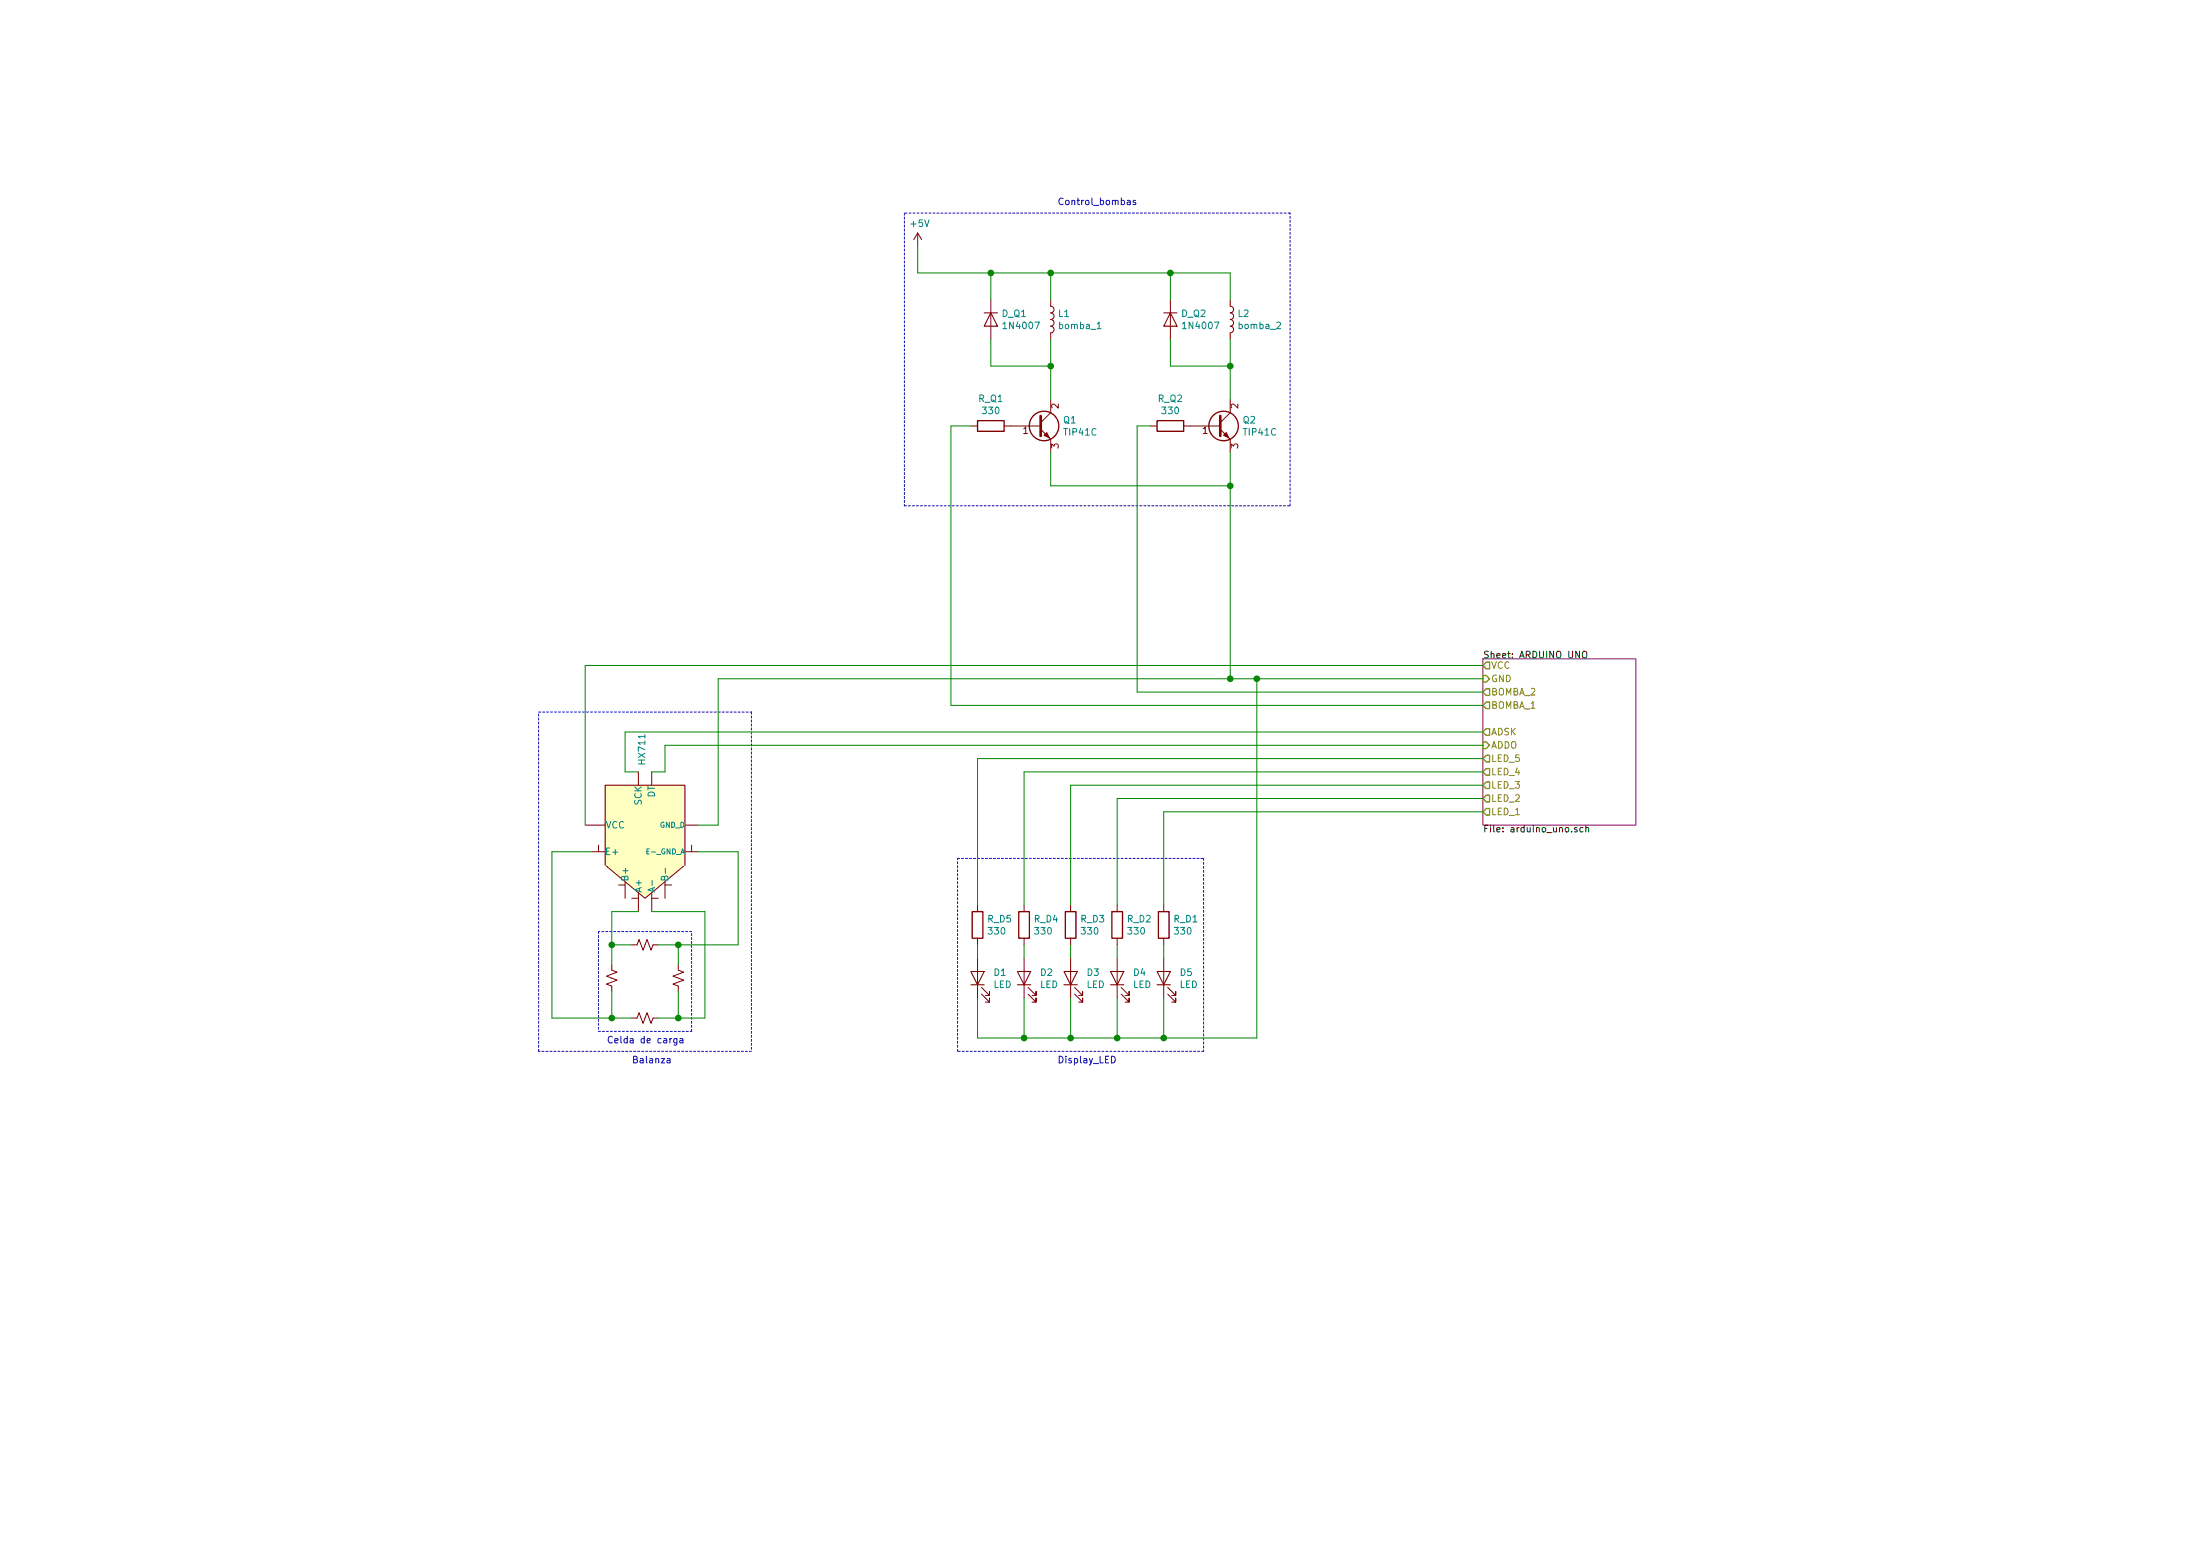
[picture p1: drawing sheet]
<svg xmlns="http://www.w3.org/2000/svg" width="420mm" height="297mm" viewBox="0 0 420 297" stroke-linecap="round" stroke-linejoin="round" font-family="sans-serif">
<path d="M283.2 125.8h29.2v31.7h-29.2z" fill="none" stroke="#840084" stroke-width=".19"/>
<path d="M302.3 124.5l.2-.2a.44 .44 0 0 1 .5 .5v.6l-.5 .2-.2-.2zM301.2 158h-.3l-.2 .2 .1 .1 .4 .2v.3h-.5M302.3 158h-.3l-.3 .2 .1 .6h.5M302.9 158.1l.1-.1h.4v.8M302.9 157.5v1.3" fill="none" stroke="#000" stroke-width=".19"/>
<path d="M283.2 128.9h.6l.7 .7-.7 .6h-.6zM283.8 139.1h.7v1.3h-.7l-.6-.7zM283.8 134h.7v1.3h-.7l-.6-.6zM283.8 131.5h.7v1.3h-.7l-.6-.7zM283.8 126.4h.7v1.3h-.7l-.6-.7zM283.2 141.6h.6l.7 .7-.7 .6h-.6zM283.8 154.3h.7v1.3h-.7l-.6-.6zM283.8 151.8h.7v1.3h-.7l-.6-.7zM283.8 149.3h.7v1.2h-.7l-.6-.6zM283.8 146.7h.7v1.3h-.7l-.6-.6zM283.8 144.2h.7v1.3h-.7l-.6-.7z" fill="none" stroke="#848400" stroke-width=".25"/>
<g fill="none" stroke="#840000" stroke-width=".2">
<path d="M188 59.7h2.5M189.2 59.7l1.3 2.6h-2.5zM222.2 59.7h2.6M223.5 59.7l1.3 2.6h-2.6zM185.4 185.5h2.6l-1.3 2.5zM185.4 188h2.6M194.3 185.5h2.5l-1.2 2.5zM194.3 188h2.5M203.2 185.5h2.5l-1.2 2.5zM203.2 188h2.5M212.1 185.5h2.5l-1.2 2.5zM212.1 188h2.5"/>
<path d="M221 185.5h2.5l-1.3 2.5zM221 188h2.5"/>
</g>
<g fill="none" stroke="#840000" stroke-width=".19">
<path d="M175.3 44.5l-.8 1.3M175.3 44.5v2.5M175.3 44.5l.7 1.3M189.2 57.2v7.6M200.7 57.2v1.3a.63 .63 0 0 1 .6 .6 .63 .63 0 0 1-.6 .6 .63 .63 0 0 1 .6 .7 .63 .63 0 0 1-.6 .6 .63 .63 0 0 1 .6 .6 .63 .63 0 0 1-.6 .7 .63 .63 0 0 1 .6 .6 .63 .63 0 0 1-.6 .6v1.3M223.5 57.2v7.6M234.9 57.2v1.3a.63 .63 0 0 1 .7 .6 .63 .63 0 0 1-.7 .6 .63 .63 0 0 1 .7 .7 .63 .63 0 0 1-.7 .6 .63 .63 0 0 1 .7 .6 .63 .63 0 0 1-.7 .7 .63 .63 0 0 1 .7 .6 .63 .63 0 0 1-.7 .6v1.3M200.7 76.2v2.6l-1.9 1.9M234.9 76.2v2.6l-1.9 1.9M185.4 81.3h1.3M191.8 81.3h7M198.8 82l1.9 1.9v2.5"/>
<path d="M219.7 81.3h1.3M226.1 81.3h6.9M233 82l1.9 1.9v2.5M111.8 157.5h3.8M115.6 149.9h15.2v15.2l-7.6 6.4-7.6-6.4zM121.9 147.4v2.5M124.5 147.4v2.5M130.9 157.5h2.4M113 162.6h2.5M114.3 161.3v1.3M118.1 168.9h1.3M119.4 168.4v3.1"/>
<path d="M120.6 171.5h1.3M121.9 170.5v3.5M124.5 171.5h1.2M124.5 170.5v3.5M127 168.9h1.3M127 168.4v3.1M130.9 162.6h2.4M132.1 161.3v1.3M186.7 172.8v1.2M186.7 179.1v1.3M195.6 172.8v1.2M195.6 179.1v1.3"/>
<path d="M204.5 172.8v1.2M204.5 179.1v1.3M213.4 172.8v1.2M213.4 179.1v1.3M222.2 172.8v1.2M222.2 179.1v1.3M116.8 184.2v1l1.1 .4-2.1 .7 2.1 .8-2.1 .8 1 .4v1M120.6 194.3h1.1l.3-1 .8 2.1 .8-2.1 .7 2.1 .4-1.1h1M120.6 180.4h1.1l.3-1 .8 2 .8-2 .7 2 .4-1h1M129.5 184.2v1l1.1 .4-2.1 .7 2.1 .8-2.1 .8 1 .4v1M186.7 182.9v7.6M187.5 189.8l1.5 1.5v-.8v.8h-.8"/>
<path d="M187.5 188.5l1.5 1.5v-.7v.7h-.8M195.6 182.9v7.6M196.3 189.8l1.6 1.5v-.8v.8h-.8M196.3 188.5l1.6 1.5v-.7v.7h-.8M204.5 182.9v7.6M205.2 189.8l1.6 1.5v-.8v.8h-.8M205.2 188.5l1.6 1.5v-.7v.7h-.8M213.4 182.9v7.6M214.1 189.8l1.5 1.5v-.8v.8h-.7M214.1 188.5l1.5 1.5v-.7v.7h-.7M222.2 182.9v7.6M223 189.8l1.5 1.5v-.8v.8h-.7"/>
<path d="M223 188.5l1.5 1.5v-.7v.7h-.7"/>
</g>
<g fill="#ffffc2" stroke="#ffffc2" stroke-width=".19">
<path d="M115.6 165.1h15.2l-7.6 6.4z"/>
<path d="M115.6 149.9h15.2v15.2h-15.2z"/>
</g>
<path d="M209.5 62.7h.8M124.5 168.1v.9M126.9 167.5l.2-.3 .3 .1 .2 .2v.5h-1.3l.1-.6 .2-.1 .2 .1 .1 .6M127.1 165.7v1" fill="none" stroke="#008484" stroke-width=".19"/>
<g fill="none" stroke="#840000" stroke-width=".25">
<path d="M186.7 80.3h5.1v2h-5.1zM221 80.3h5.1v2h-5.1zM185.7 174h2v5.1h-2zM194.6 174h2v5.1h-2zM203.5 174h2v5.1h-2zM212.3 174h2.1v5.1h-2.1zM221.2 174h2.1v5.1h-2.1z"/>
<circle cx="199.4" cy="81.3" r="2.82"/>
<circle cx="233.7" cy="81.3" r="2.82"/>
</g>
<path d="M198.8 79.4v3.8M233 79.4v3.8" fill="none" stroke="#840000" stroke-width=".51"/>
<g fill="#840000" stroke="#840000" stroke-width=".19">
<path d="M233.7 83.1l.5-.5 .5 1z"/>
<path d="M199.4 83.1l.5-.5 .5 1z"/>
</g>
<g fill="none" stroke="#0000c2" stroke-width=".19" stroke-dasharray=".4 .4">
<path d="M172.7 40.7v55.9M246.4 40.7h-73.7M172.7 96.6h73.7M246.4 96.6v-55.9M102.9 135.9h40.6M143.5 135.9v64.8M114.3 177.8v19.1M132.1 177.8h-17.8M182.9 163.9h47M229.9 163.9v36.8M114.3 196.9h17.8M132.1 196.9v-19.1"/>
<path d="M102.9 200.7v-64.8M143.5 200.7h-40.6M182.9 200.7v-36.8M229.9 200.7h-47"/>
</g>
<g fill="none" stroke="#008400" stroke-width=".19">
<path d="M175.3 47v5.1h59.6v5.1M189.2 52.1v5.1M200.7 52.1v5.1M223.5 52.1v5.1M189.2 64.8v5.1h11.5M200.7 64.8v11.4M223.5 64.8v5.1h11.4M234.9 64.8v11.4M185.4 81.3h-3.8v53.4h101.6M200.7 86.4v6.3h34.2M219.7 81.3h-2.5v50.8h66M234.9 86.4v43.2"/>
<path d="M240 129.6v68.6h-53.3v-7.7M283.2 139.7h-163.8v7.7h2.5M283.2 129.6h-146v27.9h-3.9M283.2 127h-171.4v30.5M283.2 147.4h-87.6v25.4M283.2 142.3h-156.2v5.1h-2.5M283.2 155h-61v17.8M283.2 152.4h-69.8v20.4M283.2 149.9h-78.7v22.9M283.2 144.8h-96.5v28M113 162.6h-7.6v31.7h15.2M121.9 174h-5.1v10.2"/>
<path d="M124.5 174h10.1v20.3h-8.9M133.3 162.6h7.7v17.8h-15.3M116.8 189.3v5M116.8 180.4h3.8M129.5 180.4v3.8M129.5 189.3v5M186.7 180.4v2.5M195.6 180.4v2.5M195.6 190.5v7.7M204.5 180.4v2.5M204.5 190.5v7.7M213.4 180.4v2.5"/>
<path d="M213.4 190.5v7.7M222.2 180.4v2.5M222.2 190.5v7.7"/>
</g>
<path d="M215.3 38.3h.5v.8M215.8 38.5l-.4 .1-.2 .2 .1 .2h.5M216.9 38.3l-.3-.1-.2 .2 .1 .2 .4 .1v.3h-.5M116.9 198a.51 .51 0 0 0-.6 0 .51 .51 0 0 0-.1 .6l.2 .4h.5M117.4 198.7l.6-.1v-.3h-.4l-.2 .1 .1 .6h.5M127.4 202.1h.5l.1 .8M128 202.4l-.6 .2v.3h.6M212.3 201.6a.64 .64 0 0 1 .7 .7 .64 .64 0 0 1-.7 .6z" fill="none" stroke="#0000c2" stroke-width=".19"/>
<g fill="#008400" stroke="#008400" stroke-width=".25">
<circle cx="116.8" cy="180.4" r=".51"/>
<circle cx="189.2" cy="52.1" r=".51"/>
<circle cx="129.5" cy="180.4" r=".51"/>
<circle cx="200.7" cy="69.9" r=".51"/>
<circle cx="223.5" cy="52.1" r=".51"/>
<circle cx="116.8" cy="194.3" r=".51"/>
<circle cx="235" cy="92.7" r=".51"/>
<circle cx="200.7" cy="52.1" r=".51"/>
<circle cx="235" cy="69.9" r=".51"/>
<circle cx="235" cy="129.6" r=".51"/>
<circle cx="129.5" cy="194.3" r=".51"/>
<circle cx="240" cy="129.6" r=".51"/>
<circle cx="222.3" cy="198.2" r=".51"/>
<circle cx="213.4" cy="198.2" r=".51"/>
<circle cx="204.5" cy="198.2" r=".51"/>
<circle cx="195.6" cy="198.2" r=".51"/>
</g>
<g font-size="1.8" fill="#0000c2">
<text x="201.9" y="39.2">Control_bombas</text>
<text x="118.2" y="199.2">Celda de carga</text>
<text x="120.6" y="203">Balanza</text>
<text x="201.9" y="203">Display_LED</text>
</g>
<g font-size="1.8" fill="#008484">
<text x="174" y="43.3">+5V</text>
<text x="191.4" y="60.5">D_Q1</text>
<text x="191.9" y="62.8">1N4007</text>
<text x="202.2" y="60.5">L1</text>
<text x="202.4" y="62.8">bomba_1</text>
<text x="225.7" y="60.5">D_Q2</text>
<text x="226.2" y="62.8">1N4007</text>
<text x="236.5" y="60.5">L2</text>
<text x="236.7" y="62.8">bomba_2</text>
<text x="186.9" y="76.7">R_Q1</text>
<text x="221.2" y="76.7">R_Q2</text>
<text x="187.8" y="79.1">330</text>
<text x="203.1" y="80.8">Q1</text>
<text x="203.3" y="83.1">TIP41C</text>
<text x="222" y="79.1">330</text>
<text x="237.4" y="80.8">Q2</text>
<text x="237.6" y="83.1">TIP41C</text>
<text x="123.2" y="145.8" transform="rotate(-90 123.2 145.8)">HX711</text>
<text x="122.6" y="153.7" transform="rotate(-90 122.6 153.7)">SCK</text>
<text x="125.1" y="152.3" transform="rotate(-90 125.1 152.3)">DT</text>
<text x="115.6" y="158.2">VCC</text>
<text x="115.5" y="163.2">E+</text>
<text x="120" y="168.4" transform="rotate(-90 120 168.4)">B+</text>
<text x="122.6" y="170.5" transform="rotate(-90 122.6 170.5)">A+</text>
<text x="125.1" y="170.5" transform="rotate(-90 125.1 170.5)">A-</text>
<text x="188.6" y="176.1">R_D5</text>
<text x="188.9" y="178.4">330</text>
<text x="197.5" y="176.1">R_D4</text>
<text x="197.8" y="178.4">330</text>
<text x="206.4" y="176.1">R_D3</text>
<text x="206.7" y="178.4">330</text>
<text x="215.3" y="176.1">R_D2</text>
<text x="215.5" y="178.4">330</text>
<text x="224.2" y="176.1">R_D1</text>
<text x="224.4" y="178.4">330</text>
<text x="189.7" y="188.6">LED</text>
<text x="189.9" y="186.3">D1</text>
<text x="198.6" y="188.6">LED</text>
<text x="198.8" y="186.3">D2</text>
<text x="207.5" y="188.6">LED</text>
<text x="207.6" y="186.3">D3</text>
<text x="216.4" y="188.6">LED</text>
<text x="216.5" y="186.3">D4</text>
<text x="225.3" y="188.6">LED</text>
<text x="225.4" y="186.3">D5</text>
</g>
<g font-size="1.8" fill="#840000">
<text x="202.2" y="78" transform="rotate(-90 202.2 78)">2</text>
<text x="236.5" y="78" transform="rotate(-90 236.5 78)">2</text>
<text x="195.4" y="82.8">1</text>
<text x="229.7" y="82.8">1</text>
<text x="202.2" y="85.6" transform="rotate(-90 202.2 85.6)">3</text>
<text x="236.5" y="85.6" transform="rotate(-90 236.5 85.6)">3</text>
</g>
<g font-size="1.8">
<text x="283.2" y="125.7">Sheet: ARDUINO UNO</text>
<text x="283.2" y="158.9">File: arduino_uno.sch</text>
</g>
<g font-size="1.8" fill="#848400">
<text x="284.7" y="130.2">GND</text>
<text x="284.7" y="127.7">VCC</text>
<text x="284.7" y="135.3">BOMBA_1</text>
<text x="284.7" y="132.8">BOMBA_2</text>
<text x="284.7" y="140.4">ADSK</text>
<text x="284.7" y="142.9">ADDO</text>
<text x="284.7" y="148">LED_4</text>
<text x="284.7" y="145.5">LED_5</text>
<text x="284.7" y="155.6">LED_1</text>
<text x="284.7" y="153.1">LED_2</text>
<text x="284.7" y="150.5">LED_3</text>
</g>
<g font-size="1.4" fill="#008484">
<text x="126.1" y="158">GND_D</text>
<text x="123.9" y="163.1">E-_GND_A</text>
</g>
</svg>
